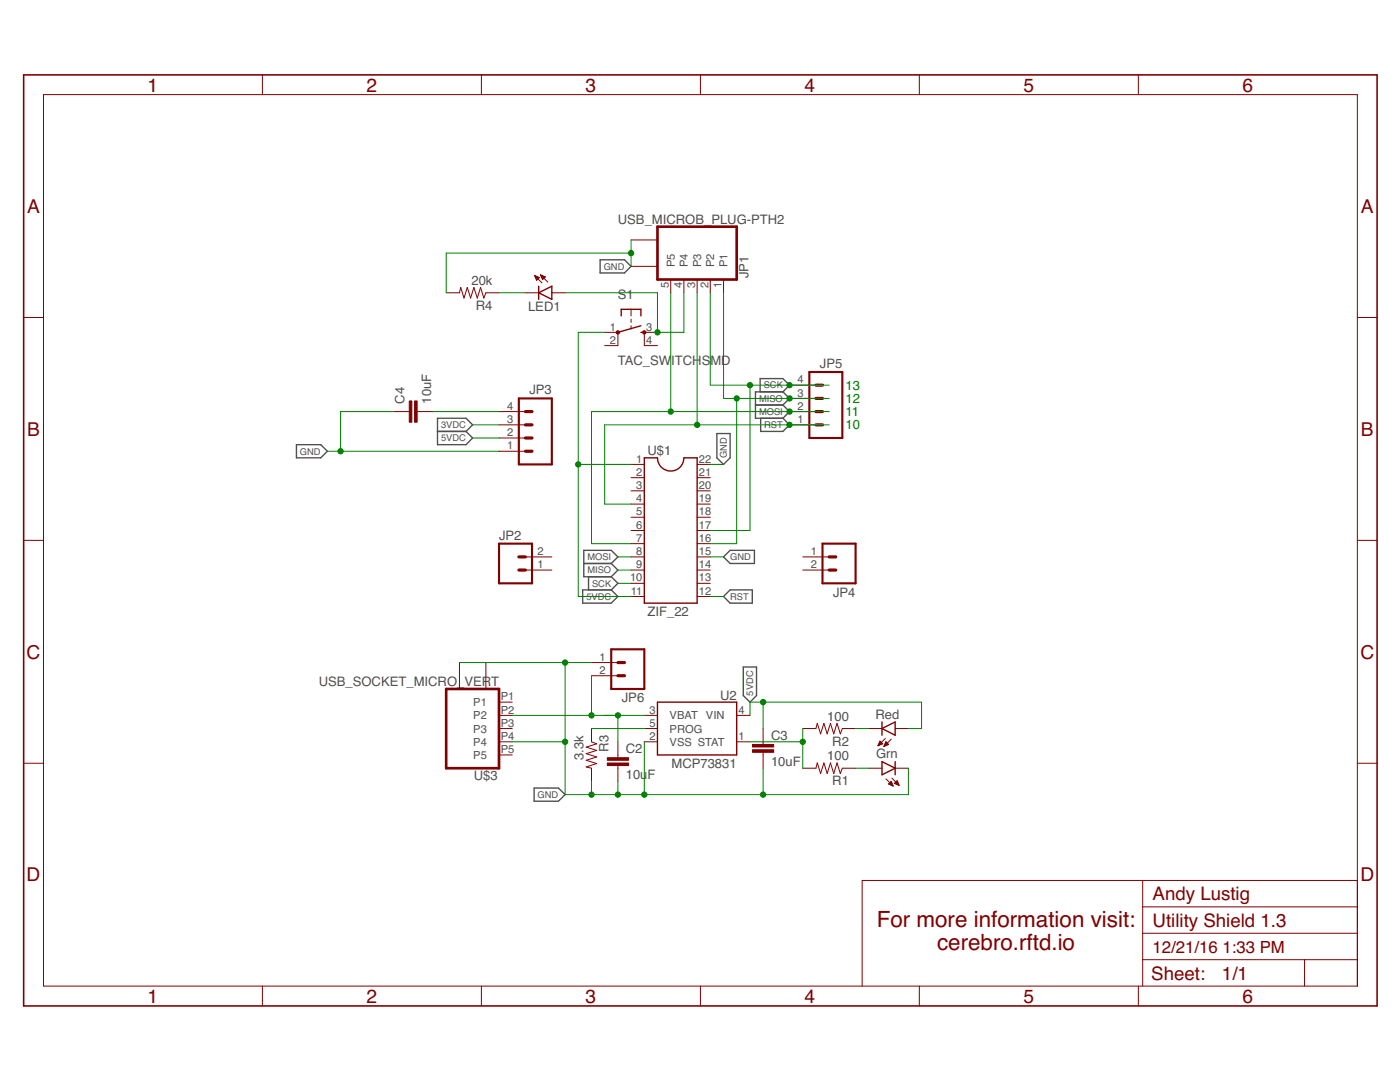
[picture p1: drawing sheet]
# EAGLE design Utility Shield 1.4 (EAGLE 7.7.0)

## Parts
C2  10uF  1.0UF-25V-+80/-20(0805)"  [0805-CAP]
C3  10uF  1.0UF-25V-+80/-20(0805)"  [0805-CAP]
C4  10uF  1.0UF-25V-+80/-20(0805)"  [0805-CAP]
JP1  USB_MICROB_PLUG-PTH2  [MICRO-B-TH]
JP2  M02PTH  [1X02]
JP3  M04PTH  [1X04]
JP4  M02PTH  [1X02]
JP5  M04PTH  [1X04]
JP6  M02-JST-2-PTH-NO_SILK  [JST-2-PTH-NS]
LED1  LED0603  [LED-0603]
R1  100  RESISTOR0805-RES  [0805]
R2  100  RESISTOR0805-RES  [0805]
R3  3.3k  RESISTOR0805-RES  [0805]
R4  20k  RESISTOR0805-RES  [0805]
S1  TAC_SWITCHSMD  [TACTILE-SWITCH-SMD]
U2  MCP73831  [SOT23-5]
U$1  ZIF_22  [ZIF_22]
U$2  LED_DUAL  [LED_DUAL]
U$3  USB_SOCKET_MICRO_VERT  [USB_VERT_MICRO_SMD]

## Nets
3VDC: JP3.3
5VDC: C3.1 JP3.2 S1.1 U2.4(VIN) U$1.1 U$1.11 U$2.RA
GND: C2.2 C3.2 C4.1 JP1.P$1 JP1.P$2 JP3.1 JP6.1 R3.2 R4.2 U2.2(VSS) U$1.15 U$1.22 U$2.GC U$3.P4 U$3.P$1 U$3.P$2 U$3.P$3
MISO: JP1.1 JP5.3 U$1.9 U$1.16
MOSI: JP1.5 JP5.2 U$1.7 U$1.8
N$1: C4.2 JP3.4
N$2: LED1.C R4.1
N$3: R1.2 R2.2 U2.1(STAT)
N$4: R1.1 U$2.GA
N$5: R2.1 U$2.RC
N$6: R3.1 U2.5(PROG)
N$7: JP1.4 LED1.A S1.3
N$9: C2.1 JP6.2 U2.3(VBAT) U$3.P2
RST: JP1.3 JP5.1 U$1.4 U$1.12
SCK: JP1.2 JP5.4 U$1.10 U$1.17
Unconnected: JP2.1 JP2.2 JP4.1 JP4.2 S1.2 S1.4 U$1.2 U$1.3 U$1.5 U$1.6 U$1.13 U$1.14 U$1.18 U$1.19 U$1.20 U$1.21 U$3.P1 U$3.P3 U$3.P5

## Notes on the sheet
- 13
- 12
- 11
- 10
